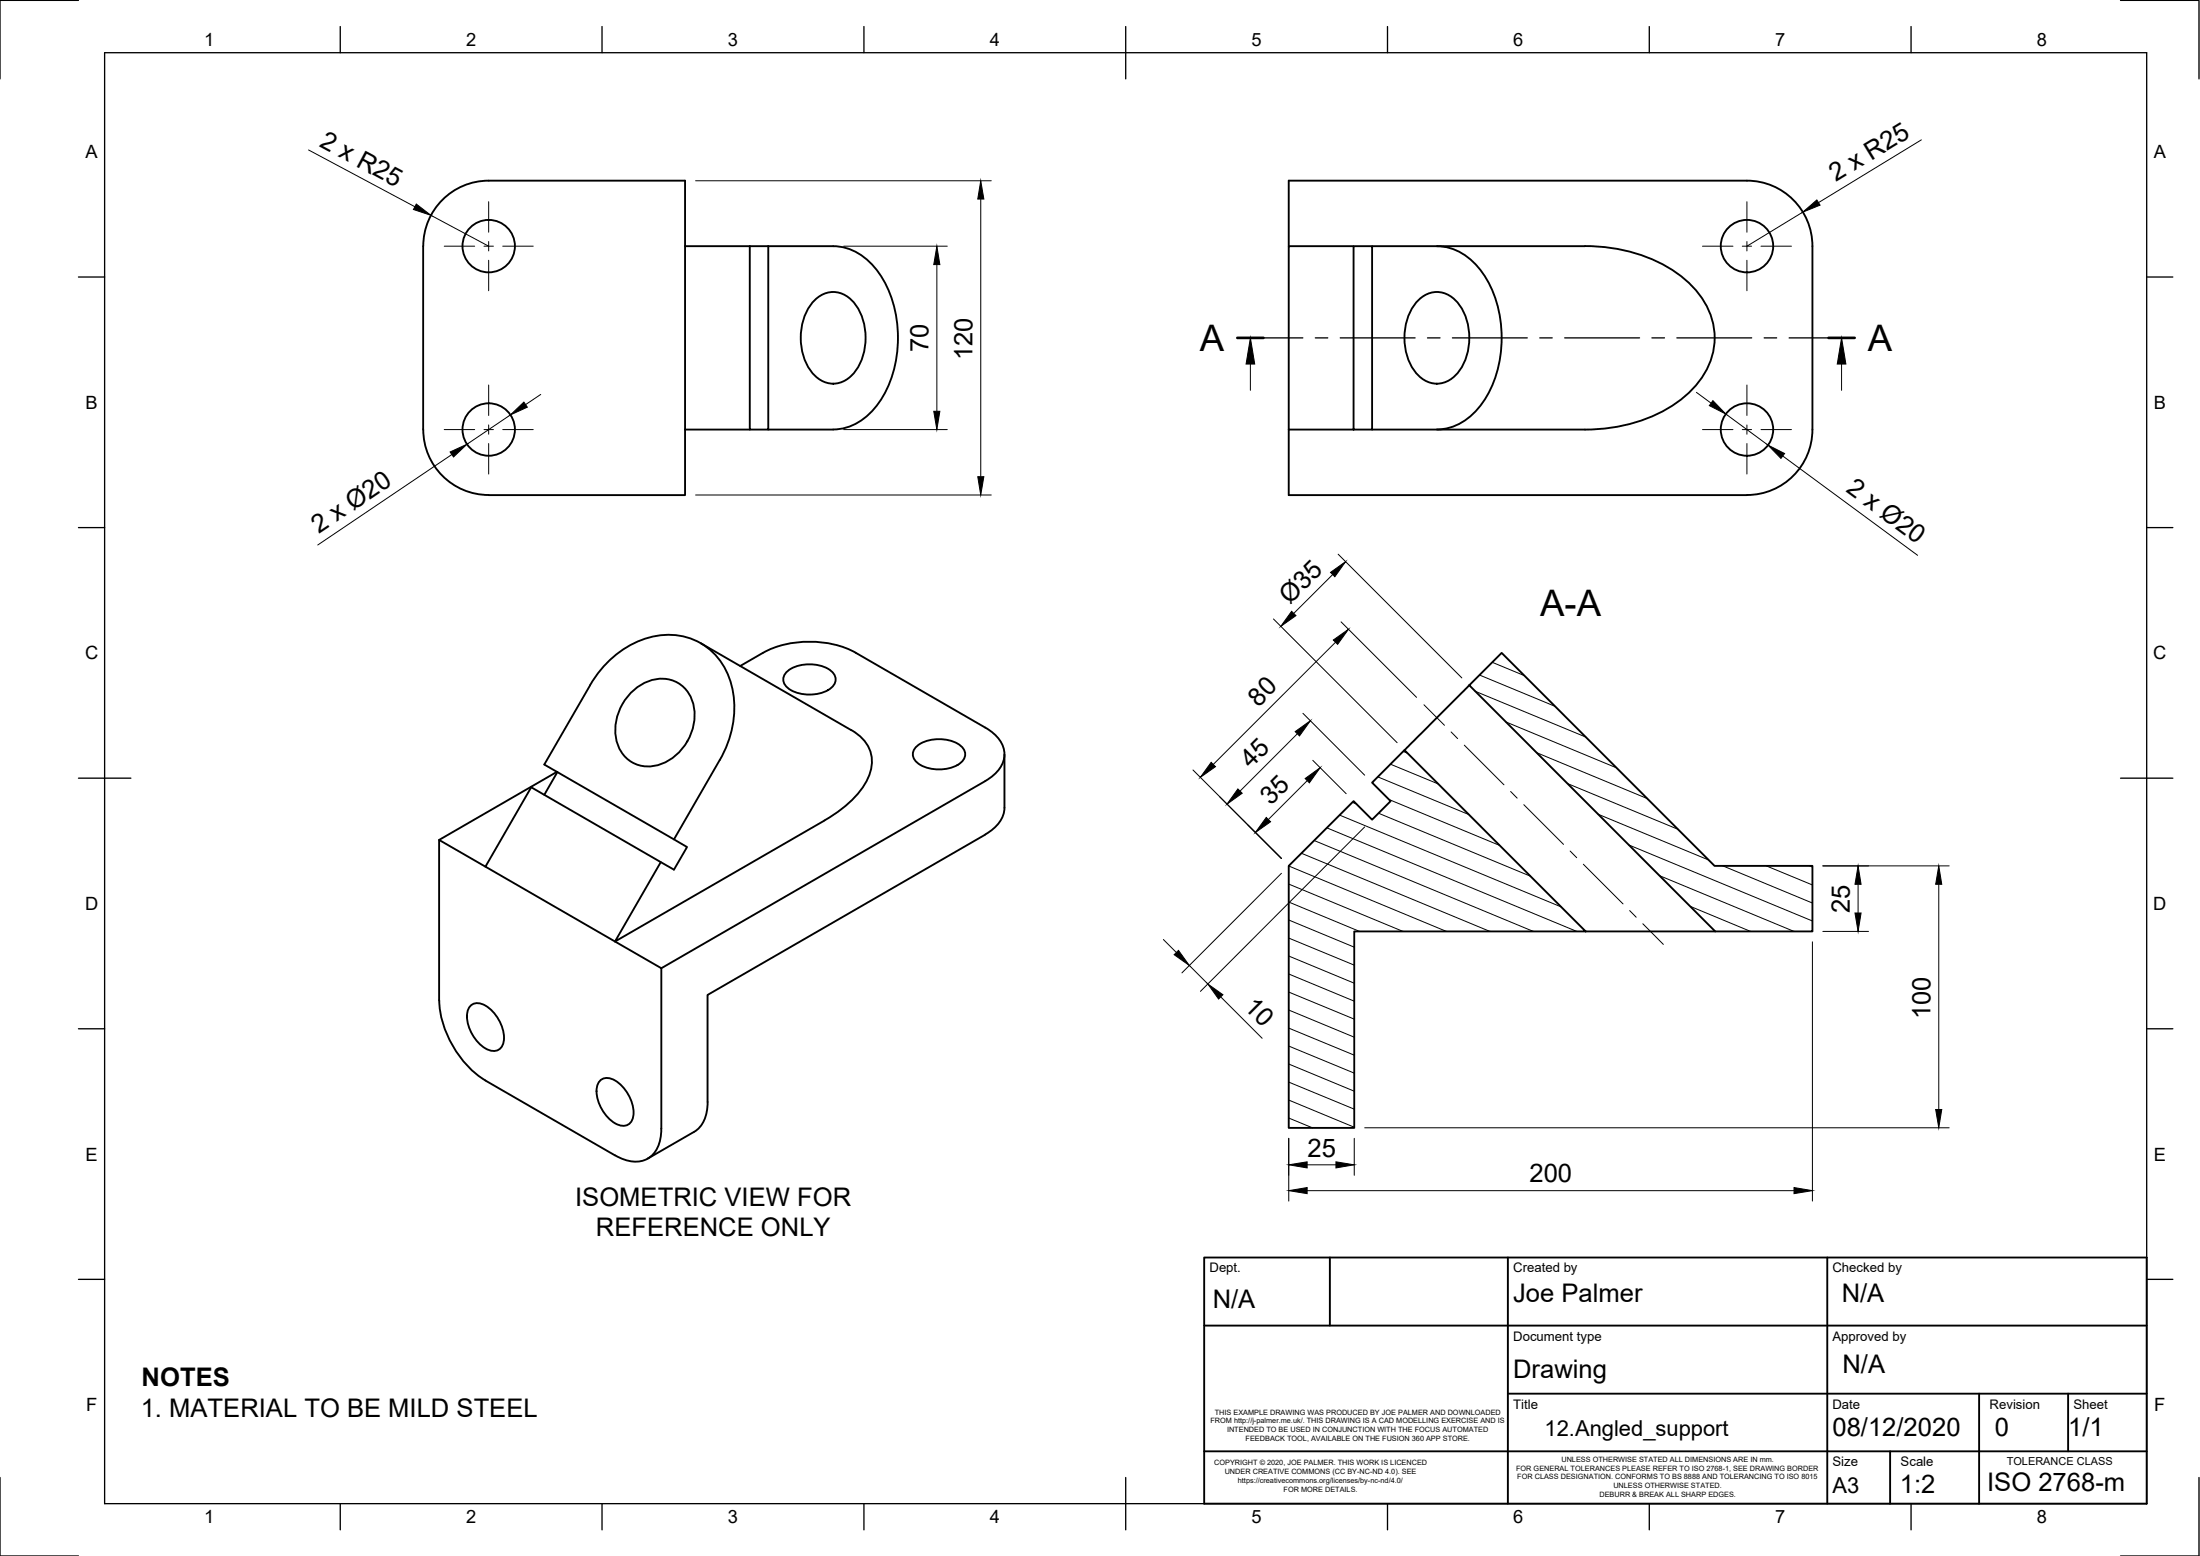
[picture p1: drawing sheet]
<svg xmlns="http://www.w3.org/2000/svg" width="420mm" height="297mm" viewBox="0 0 420 297" stroke-linecap="round" stroke-linejoin="round" font-family="sans-serif">
<!-- layer: Visible -->
<g fill="none" stroke="#000" stroke-width=".36">
<path d="M130.8 47v-12.5h-37.5a12.5 12.5 0 0 0-12.5 12.5v35M143.2 47v35h3.5v-35M143.2 47h-12.4v35M143.2 47h15.9M155.7 57.1a4.8 4.8 0 0 1 7.5 .8 11.3 11.3 0 0 1 0 13.2 4.9 4.9 0 0 1-8.1 0 11.3 11.3 0 0 1 0-13.2zM159.1 47a10.9 10.9 0 0 1 8.8 5.1 22.9 22.9 0 0 1 0 24.8 10.9 10.9 0 0 1-8.8 5.1M246.1 47v-12.5h87.5a12.5 12.5 0 0 1 12.5 12.5v35M258.5 47h-12.4v35M262 47h40.7a29.6 29.6 0 0 1 19.5 6.7 13.8 13.8 0 0 1 4.5 15.2 19 19 0 0 1-10.4 10.2 32.1 32.1 0 0 1-13.6 2.9h-40.7M271 57.1a4.8 4.8 0 0 1 7.5 .8 11.3 11.3 0 0 1 0 13.2 4.9 4.9 0 0 1-8.1 0 11.3 11.3 0 0 1 0-13.2zM274.4 47a10.9 10.9 0 0 1 8.8 5.1 22.9 22.9 0 0 1 0 24.8 10.9 10.9 0 0 1-8.8 5.1M80.8 82a12.5 12.5 0 0 0 12.5 12.5"/>
<path d="M130.8 82v12.5h-37.5M130.8 82h12.4M146.7 82h12.4M246.1 82h12.4v-35h3.5v35h-3.5M246.1 82v12.5h87.5M346.1 82a12.5 12.5 0 0 1-12.5 12.5M112.7 130.8a17.9 17.9 0 0 1 15.6-9.6 12.5 12.5 0 0 1 11.7 11.1 19.6 19.6 0 0 1-2.5 12.8l-8.8 15.1M112.7 130.8l-8.8 15.2 27.3 15.7-2.5 4.3-27.2-15.7-8.8 15.1 33.6 19.4v30.7a6.2 6.2 0 0 1-2.6 5.7 6.2 6.2 0 0 1-6.2-.6M120.3 132.5a7.6 7.6 0 0 1 9.2-2.1 7.6 7.6 0 0 1 2.7 9 9.5 9.5 0 0 1-8.7 6.9 6.4 6.4 0 0 1-6-6.6 10.3 10.3 0 0 1 2.8-7.2zM133.8 122.8l28.8 16.6a6.7 6.7 0 0 1 3.2 9.2 19 19 0 0 1-8.3 8M145.7 124.6l-4.3 2.5M145.8 124.6a19.6 19.6 0 0 1 17.6 0l24.8 14.3a6.2 6.2 0 0 1 3.6 5.1 6.2 6.2 0 0 1-3.6 5.1l-61.9 35.7"/>
<path d="M150.4 128.1a7.4 7.4 0 0 1 8.4 0 1.94 1.94 0 0 1 0 3.2 7.4 7.4 0 0 1-8.4 0 1.94 1.94 0 0 1 0-3.2zM280.6 130.8l-12.4 12.4M286.8 124.6l40.6 40.7h18.7v12.5h-18.5l-47-47zM106.4 147.3l-22.5 13v30.7M106.4 147.4l-2.5 4.3M157.5 156.6l-40 23.1 8.7-15.1M175.2 142.4a7.4 7.4 0 0 1 8.3 0 1.94 1.94 0 0 1 0 3.2 7.4 7.4 0 0 1-8.3 0 1.94 1.94 0 0 1 0-3.2zM188.2 159.3l-53.1 30.6v20.5M191.8 144v10.2a6.2 6.2 0 0 1-3.6 5.1M83.9 160.3l8.8 5.1M246.1 165.3l12.4-12.4 3.5 3.6 3.6-3.6-3.6-3.5 6.2-6.2 34.6 34.6h-44.2v37.5h-12.5zM302.8 177.8h24.8"/>
<path d="M83.9 191a19.6 19.6 0 0 0 8.8 15.3l24.8 14.3M89.8 192.1a2.55 2.55 0 0 1 3.6 .3 7.6 7.6 0 0 1 2.8 6.5 1.94 1.94 0 0 1-2.8 1.6 7.4 7.4 0 0 1-4.1-7.3zM114.5 206.4a2.55 2.55 0 0 1 3.6 .3 7.6 7.6 0 0 1 2.8 6.5 1.94 1.94 0 0 1-2.7 1.6 7.4 7.4 0 0 1-4.2-7.3zM135.1 210.4a6.2 6.2 0 0 1-2.5 5.7l-8.9 5.1"/>
<circle cx="93.3" cy="47" r="5"/>
<circle cx="333.6" cy="47" r="5"/>
<circle cx="93.3" cy="82" r="5"/>
<circle cx="333.6" cy="82" r="5"/>
</g>
<!-- layer: Border -->
<g fill="none" stroke="#000" stroke-width=".25">
<path d="M15 .1h-15v15M20 10.1h390v276.9h-390zM65 5.1v5M115 5.1v5M165 5.1v5M215 5.1v10M265 5.1v5M315 5.1v5M365 5.1v5M405 .1h15v15M15 52.9h5M410 52.9h5"/>
<path d="M15 100.7h5M410 100.7h5M15 148.6h10M405 148.6h10M15 196.4h5M410 196.4h5M15 244.2h5M410 244.2h5M0 282.1v14.9h15M65 287v5M115 287v5M165 287v5"/>
<path d="M215 282.1v9.9M265 287v5M315 287v5M365 287v5M420 282.1v14.9h-15"/>
</g>
<!-- layer: TitleBlock -->
<path d="M230 240.1h180v46.9h-180zM230 253.1h180M254 240.1v13M288 240.1v46.9M349 240.1v46.9M230 277.1h180M288 266.1h122M361 277.1v9.9M378 266.1v20.9M395 266.1v11" fill="none" stroke="#000" stroke-width=".36"/>
<!-- layer: Hatching -->
<g fill="none" stroke="#000" stroke-width=".19">
<path d="M281.7 132l21.2 8.7M282.6 128.9l14.4 5.9M285 126.4l6.1 2.6M287.6 137.8l21.1 8.8M253.4 158l47.7 19.8M255.8 155.6l42.4 17.5M258.3 153.2l.8 .3M263.1 148.3l17.5 7.2M263.3 155.2l29 12.1M265.3 152.6l21.1 8.8M265.6 145.9l9.1 3.8M268 143.5l.8 .3"/>
<path d="M293.5 143.7l21.1 8.7M299.3 149.6l21.2 8.7M305.2 155.4l21.1 8.8M246.1 165.3l30.1 12.5M246.1 168.8l21.8 9M246.1 172.2l13.6 5.6M246.1 175.6l12.5 5.2M246.1 179.1l12.5 5.1M248.5 162.9l36 14.9M251 160.5l41.8 17.3M311.1 161.3l35 14.5M316.9 167.2l25.7 10.6"/>
<path d="M322.8 173l11.5 4.8M329 165.3l17.1 7.1M337.3 165.3l8.8 3.6M345.6 165.3l.5 .2M246.1 182.5l12.5 5.2M246.1 185.9l12.5 5.2M246.1 189.4l12.5 5.1M246.1 192.8l12.5 5.2M246.1 196.3l12.5 5.1M246.1 199.7l12.5 5.2M246.1 203.1l12.5 5.2M246.1 206.6l12.5 5.1"/>
<path d="M246.1 210l12.5 5.2M246.1 213.4l4.5 1.9"/>
</g>
<!-- layer: Annotations -->
<path d="M236.3 64.5h5M349.2 64.5h5" fill="none" stroke="#000" stroke-width=".51"/>
<path d="M238.8 69.5v5M351.7 69.5v5" fill="none" stroke="#000" stroke-width=".19"/>
<path d="M238.8 64.5l.8 5h-1.6zM351.7 64.5l.8 5h-1.6z" fill="#000" stroke="#000" stroke-width=".19"/>
<!-- layer: Dimensions -->
<g fill="none" stroke="#000" stroke-width=".19">
<path d="M58.9 28.6l20.3 10.9M132.8 34.5h56.5M187.3 38v53M366.9 26.7l-19.6 12M82.3 41.1l11 5.9M161.1 47h19.8M178.9 50.5v28M344.3 40.5l-10.7 6.5M97.5 79.2l-8.3 5.6M103.3 75.3l-2.9 1.9M324 74.9l2.8 2.1M329.6 79l8.1 6"/>
<path d="M86.3 86.8l-25.6 17.2M132.8 94.5h56.5M161.1 82h19.8M340.5 87l25.7 19M243.2 118.2l23.6 23.6M254.5 109.7l-7.4 7.4M255.6 105.8l23.6 23.6M256.1 118.7l14.4 14.4M248.8 136.2l11.8 11.8M255.1 122.6l-23.4 23.3M227.8 147l16.9 16.9M247.8 140.1l-11 10.9"/>
<path d="M249.7 149l-7.5 7.4M250.7 145.1l6.4 6.4M260.6 157.9l-31.3 31.4M222.2 179.4l2.5 2.4M244.7 166.7l-19 19M346.1 179.8v49.5M348.1 165.3h24.2M348.1 177.8h8.7M354.9 168.8v5.5M370.3 168.8v43M227.1 184.3l3.6 3.5M233.2 190.3l7.8 7.9"/>
<path d="M246.1 217.3v12M258.6 217.3v7.1M260.6 215.3h111.7M249.6 222.4h5.5M249.6 227.3h93"/>
</g>
<g fill="#000" stroke="#000" stroke-width=".19">
<path d="M79.5 39l2.8 2.1-3.3-1.1zM187.3 34.5l.6 3.5h-1.2zM344.3 40.5l2.7-2.3 .6 1zM178.9 47l.6 3.5h-1.2zM97.5 79.2l2.6-2.4 .6 .9zM178.3 78.5h1.2l-.6 3.5zM327.1 76.5l2.5 2.5-3.1-1.6zM86 86.3l3.2-1.5-2.6 2.4zM186.7 91h1.2l-.6 3.5zM337.7 85l3.1 1.6-.7 .9zM246.7 116.7l.8 .8-2.9 2.1zM254.1 109.3l2.9-2.1-2.1 2.9z"/>
<path d="M247.4 139.7l2.9-2.1-2.1 2.9zM254.6 122.2l2.9-2.1-2 2.9zM231.3 145.5l.8 .9-2.9 2zM236.4 150.6l.8 .8-2.9 2.1zM241.8 156l.9 .9-2.9 2zM249.3 148.6l2.8-2.1-2 2.9zM354.9 165.3l.5 3.5h-1.1zM354.3 174.3h1.1l-.5 3.5zM370.3 165.3l.5 3.5h-1.1zM224.2 182.3l.9-.9 2 2.9zM230.7 187.8l2.9 2.1-.9 .8zM369.7 211.8h1.1l-.5 3.5z"/>
<path d="M246.1 222.4l3.5-.6v1.2zM246.1 227.3l3.5-.6v1.2zM255.1 221.8l3.5 .6-3.5 .6zM342.6 226.7l3.5 .6-3.5 .6z"/>
</g>
<!-- layer: Center Lines -->
<g fill="none" stroke="#000" stroke-width=".19">
<path d="M93.3 38.5v5.8M333.6 38.5v5.8M84.8 47h5.9M92.4 47h1.8M93.3 46.1v1.8M93.3 49.7v5.8M96 47h5.8M325.1 47h5.9M332.7 47h1.8M333.6 46.1v1.8M333.6 49.7v5.8M336.3 47h5.8"/>
<path d="M93.3 73.5v5.8M333.6 73.5v5.8M84.8 82h5.9M92.4 82h1.8M93.3 81.1v1.8M93.3 84.7v5.8M96 82h5.8M325.1 82h5.9M332.7 82h1.8M333.6 81.1v1.8M333.6 84.7v5.8M336.3 82h5.8"/>
<path d="M271.9 134.5l4 4M277.1 139.7l1.3 1.3M279.7 142.2l7.5 7.6M288.5 151.1l1.3 1.3M291 153.6l7.6 7.6M299.9 162.5l1.2 1.2M302.4 165l7.6 7.6M311.2 173.8l1.3 1.3M313.8 176.3l3.9 4"/>
</g>
<!-- layer: Sketch1 -->
<path d="M238.8 64.5h10M251.2 64.5h2.4M256 64.5h14.3M272.6 64.5h2.4M277.4 64.5h14.3M294.1 64.5h2.3M298.8 64.5h14.3M315.5 64.5h2.4M320.3 64.5h14.2M336.9 64.5h2.4M341.7 64.5h10" fill="none" stroke="#000" stroke-width=".25"/>
<g font-size="7">
<text x="229.1" y="67">A</text>
<text x="356.7" y="67">A</text>
<text x="294.2" y="117.6">A-A</text>
</g>
<g font-size="4.9">
<text x="60.9" y="27.9" transform="rotate(28 60.9 27.9)">2 x R25</text>
<text x="350.6" y="34.8" transform="rotate(-31 350.6 34.8)">2 x R25</text>
<text x="177.4" y="67.2" transform="rotate(-90 177.4 67.2)">70</text>
<text x="185.7" y="68.7" transform="rotate(-90 185.7 68.7)">120</text>
<text x="352.4" y="93.8" transform="rotate(36 352.4 93.8)">2 x Ø20</text>
<text x="60.9" y="101.9" transform="rotate(-34 60.9 101.9)">2 x Ø20</text>
<text x="246.3" y="115.6" transform="rotate(-45 246.3 115.6)">Ø35</text>
<text x="240.4" y="135.1" transform="rotate(-45 240.4 135.1)">80</text>
<text x="238.9" y="146.7" transform="rotate(-45 238.9 146.7)">45</text>
<text x="242.7" y="153.8" transform="rotate(-45 242.7 153.8)">35</text>
<text x="353.3" y="174.3" transform="rotate(-90 353.3 174.3)">25</text>
<text x="237.4" y="192.4" transform="rotate(45 237.4 192.4)">10</text>
<text x="368.7" y="194.5" transform="rotate(-90 368.7 194.5)">100</text>
<text x="249.7" y="220.8">25</text>
<text x="292.1" y="225.7">200</text>
<text x="109.9" y="230.2">ISOMETRIC VIEW FOR</text>
<text x="113.8" y="236">REFERENCE ONLY</text>
<text x="231.6" y="249.6">N/A</text>
<text x="289" y="248.5">Joe Palmer</text>
<text x="351.7" y="248.5">N/A</text>
<text x="289" y="263">Drawing</text>
<text x="351.9" y="262.2">N/A</text>
<text x="27.1" y="264.5">NOTES</text>
<text x="26.9" y="270.4">1. MATERIAL TO BE MILD STEEL</text>
<text x="350" y="274.1">08/12/2020</text>
<text x="381" y="274.1">0</text>
<text x="395" y="274.1">1/1</text>
<text x="362.8" y="285.1">1:2</text>
<text x="379.5" y="284.6">ISO 2768-m</text>
</g>
<g font-size="4.2">
<text x="295" y="274.1">12.Angled_support</text>
<text x="350" y="285.1">A3</text>
</g>
<g font-size="3.5">
<text x="39" y="8.8">1</text>
<text x="89" y="8.8">2</text>
<text x="139" y="8.8">3</text>
<text x="189" y="8.8">4</text>
<text x="239" y="8.8">5</text>
<text x="289" y="8.8">6</text>
<text x="339" y="8.8">7</text>
<text x="389" y="8.8">8</text>
<text x="16.3" y="30.2">A</text>
<text x="411.3" y="30.2">A</text>
<text x="16.3" y="78">B</text>
<text x="411.3" y="78">B</text>
<text x="16.2" y="125.9">C</text>
<text x="411.2" y="125.9">C</text>
<text x="16.2" y="173.7">D</text>
<text x="411.2" y="173.7">D</text>
<text x="16.3" y="221.6">E</text>
<text x="411.3" y="221.6">E</text>
<text x="16.4" y="269.4">F</text>
<text x="411.4" y="269.4">F</text>
<text x="39" y="290.8">1</text>
<text x="89" y="290.8">2</text>
<text x="139" y="290.8">3</text>
<text x="189" y="290.8">4</text>
<text x="239" y="290.8">5</text>
<text x="289" y="290.8">6</text>
<text x="339" y="290.8">7</text>
<text x="389" y="290.8">8</text>
</g>
<g font-size="2.5">
<text x="231" y="242.9">Dept.</text>
<text x="289" y="242.9">Created by</text>
<text x="350" y="242.9">Checked by</text>
<text x="289" y="256.1">Document type</text>
<text x="350" y="256.1">Approved by</text>
<text x="289" y="269.1">Title</text>
<text x="350" y="269.1">Date</text>
<text x="380" y="269.1">Revision</text>
<text x="396" y="269.1">Sheet</text>
<text x="350" y="279.9">Size</text>
<text x="363" y="279.9">Scale</text>
</g>
<text font-size="2.1" x="383.2" y="279.6">TOLERANCE CLASS</text>
<g font-size="1.4">
<text x="231.2" y="271.7">FROM http://j-palmer.me.uk/. THIS DRAWING IS A CAD MODELLING EXERCISE AND IS</text>
<text x="232" y="270">THIS EXAMPLE DRAWING WAS PRODUCED BY JOE PALMER AND DOWNLOADED</text>
<text x="234.3" y="273.4">INTENDED TO BE USED IN CONJUNCTION WITH THE FOCUS AUTOMATED</text>
<text x="237.9" y="275.1">FEEDBACK TOOL, AVAILABLE ON THE FUSION 360 APP STORE.</text>
<text x="231.9" y="279.7">COPYRIGHT © 2020, JOE PALMER. THIS WORK IS LICENCED</text>
<text x="233.9" y="281.4">UNDER CREATIVE COMMONS (CC BY-NC-ND 4.0). SEE</text>
<text x="289.6" y="280.8">FOR GENERAL TOLERANCES PLEASE REFER TO ISO 2768-1, SEE DRAWING BORDER</text>
<text x="298.2" y="279.1">UNLESS OTHERWISE STATED ALL DIMENSIONS ARE IN mm.</text>
<text x="236.4" y="283.1">https://creativecommons.org/licenses/by-nc-nd/4.0/</text>
<text x="245.2" y="284.7">FOR MORE DETAILS.</text>
<text x="289.8" y="282.4">FOR CLASS DESIGNATION. CONFORMS TO BS 8888 AND TOLERANCING TO ISO 8015</text>
<text x="305.5" y="285.8">DEBURR &amp; BREAK ALL SHARP EDGES.</text>
<text x="308.1" y="284.1">UNLESS OTHERWISE STATED.</text>
</g>
</svg>
